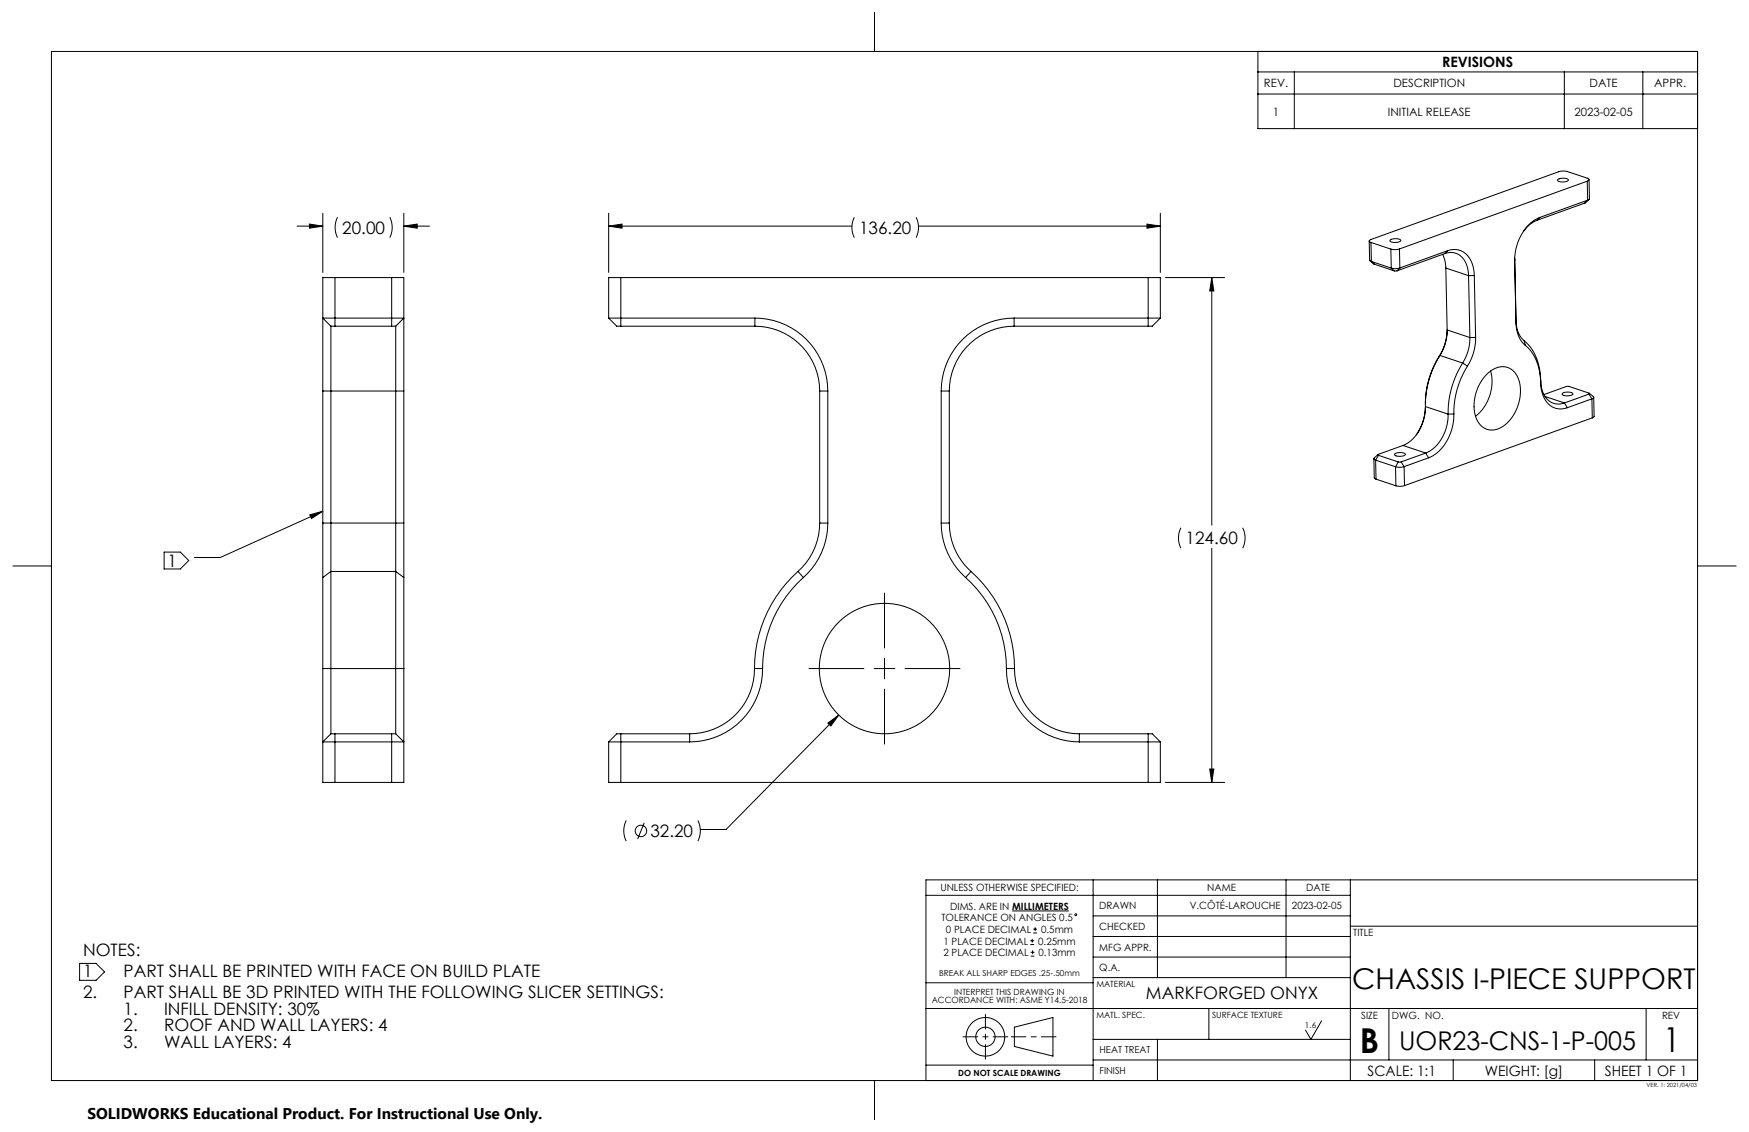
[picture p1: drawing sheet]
<svg xmlns="http://www.w3.org/2000/svg" width="432mm" height="279mm" viewBox="0 0 432 279" stroke-linecap="round" stroke-linejoin="round" font-family="sans-serif">
<g fill="none" stroke="#000" stroke-width=".25">
<path d="M12.7 12.7h406.4v254h-406.4zM215.9 3.2v9.5M310.6 12.7v19h108.5M310.6 17.8h108.5M319.5 17.8v13.9M386.2 17.8v13.9M405.6 17.8v13.9M310.6 23.2h108.5M73.3 55.8h6.4M76.4 55.3l3.3 .5-3.3 .5zM79.7 52.6v14.6M83.3 53.6l-.4 1.3-.2 1.1 .2 1.3 .4 1.4"/>
<path d="M96.2 53.6l.5 1.3 .1 1.1-.1 1.3-.5 1.4M99.7 52.6v14.6M99.7 55.8h6.3M99.7 55.8l3.3-.5v1zM150.3 52.6v14.6M150.3 55.8h60M150.3 55.8l3.3-.5v1zM210.9 53.6l-.4 1.3-.2 1.1 .2 1.3 .4 1.4M226.2 53.6l.4 1.3 .2 1.1-.2 1.3-.4 1.4M226.8 55.8h59.7M283.2 55.3l3.3 .5-3.3 .5zM286.5 52.6v14.6"/>
<path d="M338 59.5l.1 4.7 .5 .3M338.5 59.8l4.9 1.7M338.5 59.8l.1 4.7M343.2 59.2a2.5 2.5 0 0 1 2.6 .1 2.15 2.15 0 0 1-2.7 .2zM379.5 54.4l-1.6 .8-1.7 1.8M380.2 53.7a11.5 11.5 0 0 0-6.3 10.7M380.2 53.7l-.7 .7M384.6 44.3a2.5 2.5 0 0 1 2.6 .1 2.14 2.14 0 0 1-2.7 .1zM391.3 50.1l-11.8 4.3M391.9 44.7a.37 .37 0 0 0 .4-.3 .37 .37 0 0 0-.4-.4l-5.2-1.7h-1.6l-46.6 16.8a.37 .37 0 0 0-.5 .4 .37 .37 0 0 0 .5 .3M391.9 44.7l-46.4 16.8M391.9 44.7l.1 4.7"/>
<path d="M392 49.4l-11.8 4.3M392 49.4l-.7 .7M392.3 49.2l-1 .9M392.3 44.3l.1 4.7-.4 .4M79.7 78.5h20M79.7 78.5v18M79.7 78.5l2 2M82.7 68.5h-3v10M82.7 68.5h14M82.7 68.5v12M96.7 68.5h3v10M96.7 68.5v12"/>
<path d="M99.7 78.5v18M99.7 78.5l-2 2M150.3 78.5l2 2h1M150.3 78.5h36.1M153.3 68.5h-3v10M153.3 68.5v12M153.3 68.5h130.2M186.4 78.5a18 18 0 0 1 18 18M186.4 78.5v2M250.4 78.5a18 18 0 0 0-18 18M250.4 78.5h36.1M250.4 78.5v2"/>
<path d="M283.5 68.5h3v10M283.5 68.5v12M286.5 78.5l-2 2h-1M287.7 68.5h14.6M299.2 68.5v61.1M299.2 68.5l.5 3.3h-1zM338.2 64.4l1.1 .8M338.6 64.5l4.9 1.7M338.6 64.5l.7 .7M339.3 65.2l4.9 1.7M343.4 61.5l.1 4.7M343.5 66.2l.7 .7"/>
<path d="M344.9 66.8l-.7 .1M345.5 61.5l-1.1 .1-1-.1M345.5 61.5l.1 4.6M345.6 66.1l-1.1 .2-1-.1M345.6 66.1l-.7 .7M356.2 62.8l.5 1.4 .3 2M356.7 62.6a4.2 4.2 0 0 1 5.6 3.5l.3 1.9M356.7 62.6l-11.8 4.2M357 66.2l5.6 1.8M357 66.2l.3 15.2M357.4 61.9a4.6 4.6 0 0 1 6.1 3.4l.5 2.7M357.4 61.9l-11.8 4.2"/>
<path d="M357.4 61.9l-.7 .7M362.6 68l.3 15.3M364 68l.3 15.3M364 68h-1.4M373.9 64.4l.4 15.3M374 63.7v.2M374 63.9l-.1 .5M374 63.9l.3 15.3M374.3 79.7a7.1 7.1 0 0 0 2.3 5.5M374.3 79.2a6.4 6.4 0 0 0 2 4.9M374.3 79.2v.5M79.7 96.5h20"/>
<path d="M79.7 96.5v32.6M81.7 80.5h1M81.7 80.5v60.5M82.7 80.5h14M96.7 80.5h1M97.7 80.5v60.5M99.7 96.5v32.6M153.3 80.5h33.1M186.4 80.5a16 16 0 0 1 16 16M202.4 96.5h2M202.4 96.5v32.6M204.4 96.5v32.6"/>
<path d="M232.4 96.5v32.6M232.4 96.5h2M234.4 96.5v32.6M250.4 80.5a16 16 0 0 0-16 16M250.4 80.5h33.1M355.3 88a21.9 21.9 0 0 0-3.4 11.4M355.5 87.7a23.2 23.2 0 0 0-3.6 12.6M355.5 87.7l5.6 1.9M355.5 87.7l-.2 .3M357.3 81.4a11.5 11.5 0 0 1-1.8 6.3M357.3 81.4l5.6 1.9M357.3 81.7a13.1 13.1 0 0 1-2 6.3"/>
<path d="M361.1 89.6a23.2 23.2 0 0 0-3.6 12.6M361.1 89.6l1.2 .8M362.3 90.4a21.7 21.7 0 0 0-3.4 11.8M362.9 83.3a11.5 11.5 0 0 1-1.8 6.3M364.3 83.3a13 13 0 0 1-2 7.1M364.3 83.3h-1.4M367.2 92.2a4.4 4.4 0 0 1 6.7-.4 9.4 9.4 0 0 1-.2 10.6 6.5 6.5 0 0 1-6.2 3.7 5.1 5.1 0 0 1-3.5-5 11.3 11.3 0 0 1 3.2-8.9zM368 91.6a10.9 10.9 0 0 1-3.7 11.1M376.3 84.1a12.6 12.6 0 0 1 4.1 9.9M376.3 84.1l.3 1.1M376.6 85.2a11.9 11.9 0 0 1 3.8 9.3M380.4 94.5a6.2 6.2 0 0 0 3.8 6.3l1.6 .1 1.2-.3"/>
<path d="M380.4 94a5.3 5.3 0 0 0 3.8 5.7h1l1-.2M380.4 94v.5M381.4 97.9l4.8 1.6M385.7 97.1a2.5 2.5 0 0 1 2.6 .1 2.15 2.15 0 0 1-2.7 .1zM386.2 99.5l.8 1.1M392.3 97.3l.1-.1-.1-.2-5.3-1.7-5.8 2.1M392.3 97.3l-6.1 2.2M392.3 97.3l.7 1.1M392.4 97.1l1 .9v.2l-.4 .2M393 98.4l-6 2.2M393 98.4l.1 4.7M393.5 98.1l.1 4.7-.5 .3"/>
<path d="M339.2 113.2l.1 4.7 .4 .4M339.6 113.6l4.9 1.6M339.6 113.6l.1 4.7M339.7 118.3l4.9 1.6M340.2 112.2l-1 .9v.2l.4 .3M340.3 112.4l-.7 1.2M340.3 112.4l4.9 1.6M344.3 112a2.49 2.49 0 0 1 2.7 .1 2.14 2.14 0 0 1-2.7 .1zM344.5 115.2l.1 4.7M345.2 114l-.7 1.2M345.9 114h-.7M345.9 114l.8 1.2"/>
<path d="M346.4 109.9l-6.1 2.2-.1 .2 .1 .1M346.4 109.9l5.6 1.9M346.7 115.2l-1.1 .1-1.1-.1M346.7 115.2l.1 4.7M346.8 119.9l-1.1 .1-1.1-.1M351.9 100.3a10.3 10.3 0 0 1-5.5 9.6M351.9 100.3l5.6 1.9M351.9 100.6a13.1 13.1 0 0 1-2.2 6.7M352 111.8l-6.1 2.2M352 111.8l.7 1.2M352.7 113l-6 2.2M357.5 102.2a10.3 10.3 0 0 1-5.5 9.6"/>
<path d="M358.9 102.2a11.5 11.5 0 0 1-6.2 10.8M358.9 102.2h-1.4M393.1 103.1l-46.3 16.8M3.2 139.7h9.5M40.5 136.3h4l2.1 2.1-2.1 2h-4zM76.5 127.1l3.2-.9-2.8 1.8zM79.7 129.1v13.4M79.7 129.1h20M79.7 126.2l-25.3 11.4h-6.4M99.7 129.1v13.4M202.4 129.1a16 16 0 0 1-5.4 11.9M202.4 129.1h2"/>
<path d="M204.4 129.1a18 18 0 0 1-6.1 13.4M232.4 129.1a18 18 0 0 0 6 13.4M232.4 129.1h2M234.4 129.1a16 16 0 0 0 5.3 11.9M291.5 130.3l-.4 1.3-.1 1 .1 1.4 .4 1.3M299.2 135.3v57.8M306.8 130.3l.5 1.3 .1 1-.1 1.4-.5 1.3M419.1 139.7h9.5M79.7 142.5v22.5M81.7 141v24M81.7 141h16M81.7 141l-2 1.5"/>
<path d="M97.7 141v40.1M97.7 141l2 1.5M99.7 142.5v22.5M197 141a32.1 32.1 0 0 0-10.7 24M197 141l1.3 1.5M198.3 142.5a30.1 30.1 0 0 0-10 22.5M218.4 146.4v13.5M238.4 142.5a30.1 30.1 0 0 1 10.1 22.5M239.7 141a32.1 32.1 0 0 1 10.8 24M239.7 141l-1.3 1.5M79.7 165v18.1M79.7 165h2"/>
<path d="M81.7 165v16.1M99.7 165v18.1M99.7 165h-18M186.3 165a16 16 0 0 1-16 16.1M188.3 165a18 18 0 0 1-18 18.1M188.3 165h-2M199.7 165h13.6M204.4 178.5l2.7-2-2 2.7zM207.1 176.5l-27.9 28.2h-6.3M215.8 165h5.1M218.4 162.5v5.1M218.4 170.1v13.6"/>
<path d="M223.4 165h13.6M248.5 165a18 18 0 0 0 18 18.1M248.5 165h2M250.5 165a16 16 0 0 0 16 16.1M79.7 183.1h20M79.7 183.1v10h3M81.7 181.1h1M81.7 181.1l-2 2M82.7 193.1h14M82.7 181.1h14M82.7 181.1v12M96.7 181.1h1"/>
<path d="M96.7 181.1v12M97.7 181.1l2 2M99.7 183.1v10h-3M150.3 183.1v10h3M150.3 183.1h20M153.3 181.1h-1l-2 2M153.3 181.1v12M153.3 193.1h130.2M153.3 181.1h17M170.3 181.1v2M266.5 183.1h20M266.5 181.1h17"/>
<path d="M266.5 181.1v2M283.5 181.1h1l2 2M283.5 181.1v12M286.5 183.1v10h-3M287.7 193.1h14.6M298.7 189.8h1l-.5 3.3zM154.6 202.5l-.5 1.3-.1 1.1 .1 1.4 .5 1.3M159 203.1l-1.6 4M172.3 202.5l.5 1.3 .1 1.1-.1 1.4-.5 1.3M269.9 217.2v49.5M285.7 217.2v24.1M317.5 217.2v24.1"/>
<path d="M333.4 217.2v49.5M419.1 217.2h-190.5v49.5M19.7 237.8h4l2.1 2.1-2.1 2.1h-4zM228.6 221h104.8M249.9 224.8h14M254.4 233.1h.9M254.4 232.2h.9M254.5 236h.9M254.5 235h.9M254.8 231.7v1M254.9 234.6v.9M255.1 230.3h.9"/>
<path d="M255.1 229.3h.9M255.6 228.9v.9M269.9 231.1h63.5M269.9 226.1h63.5M269.9 236.2h63.5M333.4 228.6h85.7M228.6 248.9h190.5M228.6 242.6h41.3M250.4 253.5l9.6-2.4v9.6l-9.6-2.4zM269.9 241.3h63.5M269.9 256.5h63.5M285.7 256.5v10.2"/>
<path d="M298.4 248.9v7.6M326.3 252l-2.7 4.5-1.3-2.2M342.9 248.9v12.7M406.4 248.9v12.7M215.9 266.7v9.5M228.6 262.9h41.3M269.9 261.6h149.2M358.8 261.6v5.1M393.7 261.6v5.1"/>
<circle cx="218.4" cy="165" r="16.1"/>
<circle cx="158.2" cy="205.1" r="1.41"/>
<circle cx="265.6" cy="225.8" r=".24"/>
<circle cx="243.3" cy="255.9" r="2.38"/>
<circle cx="243.3" cy="255.9" r="4.8"/>
</g>
<path d="M237.8 255.9h11M249.7 255.9h11M243.3 261.4v-11" fill="none" stroke="#000" stroke-width=".25" stroke-dasharray="15.2 1.3 1.3 1.3" stroke-dashoffset="11.6"/>
<g fill="#000">
<path d="M76.5 127.1l3.2-.9-2.8 1.8z"/>
<path d="M299.2 68.5l.5 3.3h-1zM298.7 189.8h1l-.5 3.3zM283.2 55.3l3.3 .5-3.3 .5zM150.3 55.8l3.3-.5v1zM204.4 178.5l.7 .7 2-2.7zM76.4 55.3l3.3 .5-3.3 .5zM99.7 55.8l3.3-.5v1z"/>
</g>
<g font-size="8.5">
<text x="335.7" y="260">B</text>
<text x="410.6" y="259.8">1</text>
</g>
<text font-size="7.1" x="333.9" y="244">CHASSIS I-PIECE SUPPORT</text>
<text font-size="6.4" x="345.4" y="259.2">UOR23-CNS-1-P-005</text>
<g font-size="4.2">
<text x="84.5" y="57.7">20.00</text>
<text x="212.1" y="57.7">136.20</text>
<text x="292.7" y="134.4">124.60</text>
<text x="41.3" y="139.9">1</text>
<text x="160.6" y="206.6">32.20</text>
<text x="20.5" y="235.9">NOTES:</text>
<text x="20.5" y="241">1</text>
<text x="30.5" y="241">PART SHALL BE PRINTED WITH FACE ON BUILD PLATE</text>
<text x="20.5" y="246.2">2.</text>
<text x="30.5" y="246.2">PART SHALL BE 3D PRINTED WITH THE FOLLOWING SLICER SETTINGS:</text>
<text x="30.5" y="250.4">1.</text>
<text x="40.5" y="250.4">INFILL DENSITY: 30%</text>
<text x="282.9" y="246.7">MARKFORGED ONYX</text>
<text x="30.5" y="254.6">2.</text>
<text x="40.5" y="254.6">ROOF AND WALL LAYERS: 4</text>
<text x="30.5" y="258.8">3.</text>
<text x="40.5" y="258.8">WALL LAYERS: 4</text>
</g>
<text font-size="3.8" x="21.6" y="276.3">SOLIDWORKS Educational Product. For Instructional Use Only.</text>
<g font-size="3.5">
<text x="356" y="16.5">REVISIONS</text>
<text x="337.6" y="265.5">SCALE: 1:1</text>
<text x="366.6" y="265.5">WEIGHT: [g]</text>
<text x="396.2" y="265.5">SHEET 1 OF 1</text>
</g>
<g font-size="2.8">
<text x="312.1" y="21.5">REV.</text>
<text x="344" y="21.5">DESCRIPTION</text>
<text x="392.4" y="21.5">DATE</text>
<text x="408.4" y="21.5">APPR.</text>
<text x="314.3" y="28.5">1</text>
<text x="342.7" y="28.5">INITIAL RELEASE</text>
<text x="388.7" y="28.5">2023-02-05</text>
</g>
<g font-size="2.5">
<text x="232.2" y="220">UNLESS OTHERWISE SPECIFIED:</text>
<text x="298.1" y="220">NAME</text>
<text x="322.5" y="220">DATE</text>
<text x="232.4" y="227.4">TOLERANCE ON ANGLES 0.5</text>
<text x="234.6" y="224.6">DIMS. ARE IN MILLIMETERS</text>
<text x="271.4" y="224.5">DRAWN</text>
<text x="293.7" y="224.4">V.CÔTÉ-LAROUCHE</text>
<text x="319" y="224.3">2023-02-05</text>
<text x="232.9" y="233.1">1 PLACE DECIMAL</text>
<text x="233.5" y="230.3">0 PLACE DECIMAL</text>
<text x="256.3" y="233.1">0.25mm</text>
<text x="257" y="230.3">0.5mm</text>
<text x="271.4" y="229.6">CHECKED</text>
<text x="334.1" y="231">TITLE</text>
<text x="232.9" y="236">2 PLACE DECIMAL</text>
<text x="256.4" y="236">0.13mm</text>
<text x="271.4" y="239.7">Q.A.</text>
<text x="271.4" y="234.6">MFG APPR.</text>
<text x="336.1" y="251.6">SIZE</text>
<text x="343.7" y="251.6">DWG. NO.</text>
<text x="410.3" y="251.6">REV</text>
</g>
<g font-size="2.4">
<text x="271.5" y="260">HEAT TREAT</text>
<text x="271.5" y="265">FINISH</text>
</g>
<g font-size="2.1">
<text x="235.6" y="245.5">INTERPRET THIS DRAWING IN</text>
<text x="270.7" y="243.7">MATERIAL</text>
<text x="230" y="247.6">ACCORDANCE WITH: ASME Y14.5-2018</text>
<text x="270.7" y="251.3">MATL. SPEC.</text>
<text x="299.3" y="251.3">SURFACE TEXTURE</text>
<text x="236.6" y="265.7">DO NOT SCALE DRAWING</text>
</g>
<g font-size="2">
<text x="231.9" y="241">BREAK ALL SHARP EDGES .25-.50mm</text>
<text x="322.2" y="253.8">1.6</text>
</g>
<text font-size="1.4" x="406.5" y="268.3">VER. 1: 2021/04/03</text>
</svg>
